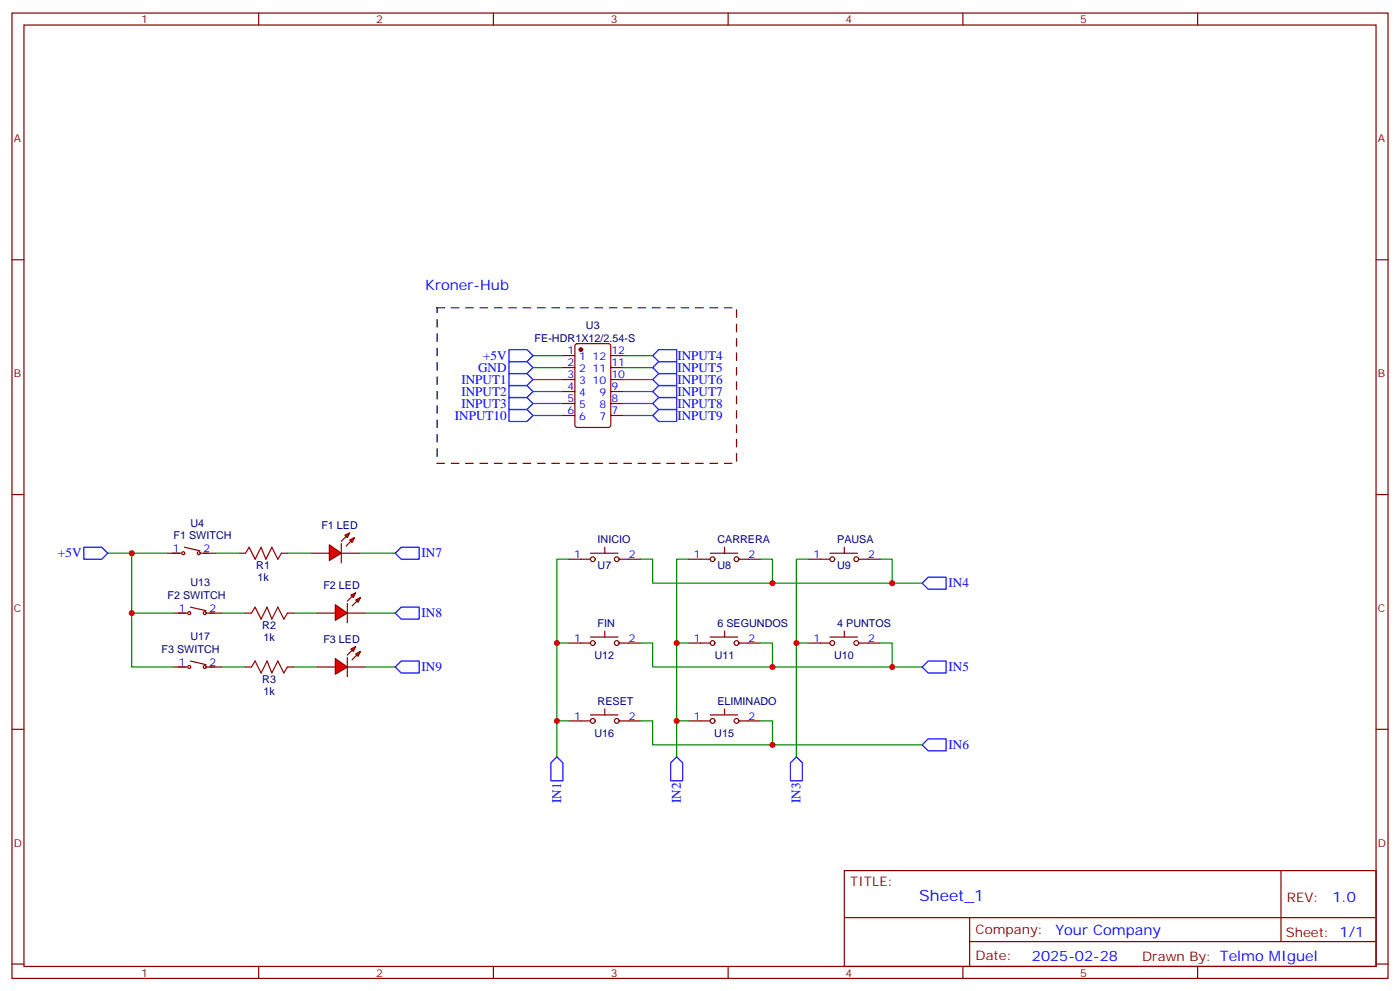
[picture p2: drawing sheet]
<svg xmlns="http://www.w3.org/2000/svg" width="412mm" height="292mm" viewBox="0 0 412 292" stroke-linecap="round" stroke-linejoin="round" font-family="sans-serif">
<g fill="none" stroke="#870000" stroke-width=".35">
<path d="M3.5 3.8h405.4v284.4h-405.4zM7.1 7.4h398.2v277.3h-398.2zM76.2 3.8v3.6M145.3 3.8v3.6M214.5 3.8v3.6M283.6 3.8v3.6M352.8 3.8v3.6M3.5 76.5h3.6M405.3 76.5h3.6M165.8 104.7h3.5M165.8 108.3h3.5M165.8 111.8h3.5"/>
<path d="M165.8 115.3h3.5M165.8 118.9h3.5M169.6 101.4l.4-.2h9.2l.7 .4v23.6l-.4 .7h-9.5l-.6-.5-.1-23.5zM179.9 104.7h3.5M179.9 108.3h3.5M179.9 111.8h3.5M179.9 115.3h3.5M179.9 118.9h3.5M165.8 122.4h3.5M179.9 122.4h3.5M3.5 145.7h3.6M405.3 145.7h3.6"/>
<path d="M49.4 162.9h3.9M54.3 161.2l4.6 1M58.9 162.9h4.6M167.6 164.7h6.3M173.9 162.9h8.1M178.2 161.2v1.7M182.4 164.7h6.3M202.8 164.7h6.4M209.2 162.9h8.1M213.4 161.2v1.7M217.7 164.7h6.3M238.1 164.7h6.4"/>
<path d="M244.5 162.9h8.1M248.7 161.2v1.7M252.9 164.7h6.4M167.6 189.4h6.3M173.9 187.6h8.1M178.2 185.9v1.7M182.4 189.4h6.3M202.8 189.4h6.4M209.2 187.6h8.1M213.4 185.9v1.7M217.7 189.4h6.3M238.1 189.4h6.4"/>
<path d="M244.5 187.6h8.1M248.7 185.9v1.7M252.9 189.4h6.4M3.5 214.8h3.6M167.6 212.3h6.3M173.9 210.6h8.1M178.2 208.8v1.8M182.4 212.3h6.3M202.8 212.3h6.4M209.2 210.6h8.1M213.4 208.8v1.8M217.7 212.3h6.3"/>
<path d="M405.3 214.8h3.6M248.7 256.4h156.6v28.3h-156.6zM377.3 256.5v20.8M248.7 270.3h156.5M285.6 277.3h119.6M285.6 270.3v14.1M3.5 284h3.6M76.2 284.7v3.5M145.3 284.7v3.5M214.5 284.7v3.5M283.6 284.7v3.5M352.8 284.7v3.5"/>
<path d="M405.3 284h3.6"/>
<circle cx="54" cy="162.9" r=".44"/>
<circle cx="58.6" cy="162.9" r=".44"/>
<circle cx="174.6" cy="164.7" r=".71"/>
<circle cx="181.7" cy="164.7" r=".71"/>
<circle cx="209.9" cy="164.7" r=".71"/>
<circle cx="217" cy="164.7" r=".71"/>
<circle cx="245.2" cy="164.7" r=".71"/>
<circle cx="252.2" cy="164.7" r=".71"/>
<circle cx="174.6" cy="189.4" r=".71"/>
<circle cx="181.7" cy="189.4" r=".71"/>
<circle cx="209.9" cy="189.4" r=".71"/>
<circle cx="217" cy="189.4" r=".71"/>
<circle cx="245.2" cy="189.4" r=".71"/>
<circle cx="252.2" cy="189.4" r=".71"/>
<circle cx="174.6" cy="212.3" r=".71"/>
<circle cx="181.7" cy="212.3" r=".71"/>
<circle cx="209.9" cy="212.3" r=".71"/>
<circle cx="217" cy="212.3" r=".71"/>
</g>
<g fill="none" stroke="#008700" stroke-width=".35">
<path d="M157 108.3h8.8M157 111.8h8.8M157 115.3h8.8M157 118.9h8.8M157 104.7h8.8M183.4 108.3h8.9M183.4 111.8h8.9M183.4 115.3h8.9M183.4 118.9h8.9M183.4 104.7h8.9M157 122.4h8.8M183.4 122.4h8.9"/>
<path d="M167.6 164.7h-3.6v58.2M188.7 164.7h3.6v7.1h79.3M202.8 164.7h-3.5v58.2M224 164.7h3.5v7.1M238.1 164.7h-3.5v58.2M259.3 164.7h3.5v7.1M164 189.4h3.6M188.7 189.4h3.6v7.1h79.3M199.3 189.4h3.5M224 189.4h3.5v7.1M234.6 189.4h3.5M259.3 189.4h3.5v7.1"/>
<path d="M164 212.3h3.6M188.7 212.3h3.6v7.1h79.3M199.3 212.3h3.5M224 212.3h3.5v7.1"/>
</g>
<g fill="none" stroke="#00f" stroke-width=".35">
<path d="M149.9 117.1h5.3l1.8 1.8-1.8 1.7h-5.3zM149.9 113.6h5.3l1.8 1.7-1.8 1.8h-5.3zM149.9 110h5.3l1.8 1.8-1.8 1.8h-5.3zM149.9 106.5h5.3l1.8 1.8-1.8 1.7h-5.3zM149.9 103h5.3l1.8 1.7-1.8 1.8h-5.3zM192.3 108.3l1.7-1.8h5.3v3.5h-5.3zM192.3 115.3l1.7-1.7h5.3v3.5h-5.3zM194 110h5.3v3.6h-5.3l-1.7-1.8zM194 117.1h5.3v3.5h-5.3l-1.7-1.7zM194 103h5.3v3.5h-5.3l-1.7-1.8zM149.9 120.6h5.3l1.8 1.8-1.8 1.7h-5.3zM194 120.6h5.3v3.5h-5.3l-1.7-1.7z"/>
<path d="M271.6 171.8l1.8-1.8h5.3v3.5h-5.3zM271.6 196.5l1.8-1.8h5.3v3.5h-5.3zM271.6 219.4l1.8-1.8h5.3v3.6h-5.3zM164 222.9l1.8 1.8v5.3h-3.5v-5.3zM199.3 222.9l1.8 1.8v5.3h-3.5v-5.3zM234.6 222.9l1.8 1.8v5.3h-3.6v-5.3z"/>
</g>
<path d="M128.8 90.6h88.2v45.9h-88.2z" fill="none" stroke="#000" stroke-width=".35" stroke-dasharray="2.1 2.1"/>
<circle cx="171.1" cy="103" r=".53" fill="#870000" stroke="#870000" stroke-width=".35"/>
<g fill="#f00" stroke="#870000" stroke-width=".35">
<path d="M97 160.5l3.5 2.4-3.5 2.2z"/>
<path d="M100.5 160.1v5.7z"/>
</g>
<g fill="#870000" stroke="#870000" stroke-width=".35">
<path d="M100.5 159.4l1.5-1.4z"/>
<path d="M102 160.8l1.4-1.4z"/>
</g>
<g fill="#f00" stroke="#870000" stroke-width=".35">
<path d="M101.6 157.7l1.4-.7-.7 1.4z"/>
<path d="M103 159.1l1.4-.7-.7 1.4z"/>
</g>
<path d="M70.6 162.9h1.7M82.9 162.9h1.8M91.7 162.9h5.3M100.5 162.9h5.3M72.3 180.6h1.8M84.7 180.6h1.7" fill="none" stroke="#870000" stroke-width=".35"/>
<path d="M24.7 161.2h5.3l1.7 1.7-1.7 1.8h-5.3zM116.4 162.9l1.8-1.7h5.3v3.5h-5.3z" fill="none" stroke="#00f" stroke-width=".35"/>
<path d="M31.7 162.9h17.7M63.5 162.9h7.1M84.7 162.9h7M105.8 162.9h10.6M65.3 180.6h7M86.4 180.6h7.1" fill="none" stroke="#008700" stroke-width=".35"/>
<path d="M72.3 162.9l1.1-1.7 1.7 3.5 1.8-3.5 1.4 3.5 1.8-3.5 1.7 3.5 1.1-1.8M74.1 180.6l1-1.8 1.8 3.6 1.8-3.6 1.4 3.6 1.7-3.6 1.8 3.6 1.1-1.8" fill="none" stroke="#a10000" stroke-width=".35"/>
<g fill="#f00" stroke="#870000" stroke-width=".35">
<path d="M98.8 178.1l3.5 2.5-3.5 2.1z"/>
<path d="M102.3 177.8v5.6z"/>
</g>
<g fill="#870000" stroke="#870000" stroke-width=".35">
<path d="M102.3 177.1l1.4-1.5z"/>
<path d="M103.7 178.5l1.4-1.4z"/>
</g>
<g fill="#f00" stroke="#870000" stroke-width=".35">
<path d="M103.4 175.3l1.4-.7-.7 1.4z"/>
<path d="M104.8 176.7l1.4-.7-.7 1.4z"/>
</g>
<g fill="none" stroke="#870000" stroke-width=".35">
<path d="M56.1 178.8l4.6 1.1M51.2 180.6h3.8M60.7 180.6h4.6M72.3 196.5h1.8M84.7 196.5h1.7M93.5 180.6h5.3M102.3 180.6h5.3"/>
<circle cx="55.7" cy="180.6" r=".44"/>
<circle cx="60.3" cy="180.6" r=".44"/>
</g>
<path d="M65.3 196.5h7M86.4 196.5h7.1" fill="none" stroke="#008700" stroke-width=".35"/>
<path d="M74.1 196.5l1-1.8 1.8 3.5 1.8-3.5 1.4 3.5 1.7-3.5 1.8 3.5 1.1-1.7" fill="none" stroke="#a10000" stroke-width=".35"/>
<g fill="#f00" stroke="#870000" stroke-width=".35">
<path d="M98.8 194l3.5 2.5-3.5 2.1z"/>
<path d="M102.3 193.6v5.7z"/>
</g>
<g fill="#870000" stroke="#870000" stroke-width=".35">
<path d="M102.3 192.9l1.4-1.4z"/>
<path d="M103.7 194.3l1.4-1.4z"/>
</g>
<g fill="#f00" stroke="#870000" stroke-width=".35">
<path d="M103.4 191.2l1.4-.7-.7 1.4z"/>
<path d="M104.8 192.6l1.4-.7-.7 1.4z"/>
</g>
<g fill="none" stroke="#870000" stroke-width=".35">
<path d="M51.2 196.5h3.8M56.1 194.7l4.6 1.1M60.7 196.5h4.6M93.5 196.5h5.3M102.3 196.5h5.3"/>
<circle cx="55.7" cy="196.5" r=".44"/>
<circle cx="60.3" cy="196.5" r=".44"/>
</g>
<path d="M116.4 180.6l1.8-1.8h5.3v3.6h-5.3zM116.4 196.5l1.8-1.8h5.3v3.5h-5.3z" fill="none" stroke="#00f" stroke-width=".35"/>
<path d="M38.8 162.9v17.7h12.4M38.8 180.6v15.9h12.4M107.6 180.6h8.8M107.6 196.5h8.8" fill="none" stroke="#008700" stroke-width=".35"/>
<g fill="#c00">
<circle cx="164" cy="189.4" r=".88"/>
<circle cx="164" cy="212.3" r=".88"/>
<circle cx="234.6" cy="189.4" r=".88"/>
<circle cx="199.3" cy="189.4" r=".88"/>
<circle cx="199.3" cy="212.3" r=".88"/>
<circle cx="227.5" cy="171.8" r=".88"/>
<circle cx="262.8" cy="171.8" r=".88"/>
<circle cx="227.5" cy="196.5" r=".88"/>
<circle cx="262.8" cy="196.5" r=".88"/>
<circle cx="227.5" cy="219.4" r=".88"/>
<circle cx="38.8" cy="162.9" r=".88"/>
<circle cx="38.8" cy="180.6" r=".88"/>
</g>
<text font-size="4.6" fill="#00f" x="270.8" y="265.5">Sheet_1</text>
<g font-size="4.2" fill="#00f">
<text x="125.2" y="85.3">Kroner-Hub</text>
<text x="392.5" y="265.7">1.0</text>
<text x="310.9" y="275.3">Your Company</text>
<text x="304" y="283.1">2025-02-28</text>
</g>
<g font-size="3.9" fill="#00f">
<text x="142.3" y="106">+5V</text>
<text x="199.5" y="106">INPUT4</text>
<text x="135.9" y="113.1">INPUT1</text>
<text x="140.8" y="109.5">GND</text>
<text x="199.5" y="109.6">INPUT5</text>
<text x="199.5" y="113.1">INPUT6</text>
<text x="135.9" y="116.6">INPUT2</text>
<text x="199.5" y="116.6">INPUT7</text>
<text x="134" y="123.6">INPUT10</text>
<text x="135.9" y="120.1">INPUT3</text>
<text x="199.5" y="120.1">INPUT8</text>
<text x="199.5" y="123.7">INPUT9</text>
<text x="17.1" y="164.2">+5V</text>
<text x="124.2" y="164.2">IN7</text>
<text x="279.4" y="173">IN4</text>
<text x="124.2" y="181.8">IN8</text>
<text x="124.2" y="197.7">IN9</text>
<text x="279.4" y="197.7">IN5</text>
<text x="279.4" y="220.6">IN6</text>
<text x="165.3" y="236.5" transform="rotate(-90 165.3 236.5)">IN1</text>
<text x="200.6" y="236.5" transform="rotate(-90 200.6 236.5)">IN2</text>
<text x="235.8" y="236.5" transform="rotate(-90 235.8 236.5)">IN3</text>
</g>
<g font-size="3.9" fill="#800">
<text x="250.5" y="261">TITLE:</text>
<text x="379.1" y="265.7">REV:</text>
<text x="287.4" y="275.2">Company:</text>
<text x="378.7" y="275.8">Sheet: 1/1</text>
<text x="287.4" y="282.9">Date:</text>
<text x="336.4" y="283">Drawn By: Telmo MIguel</text>
</g>
<g font-size="3.2" fill="#800">
<text x="41.6" y="6.8">1</text>
<text x="110.8" y="6.8">2</text>
<text x="179.9" y="6.8">3</text>
<text x="249.1" y="6.8">4</text>
<text x="318.2" y="6.8">5</text>
<text x="4.1" y="41.9">A</text>
<text x="405.9" y="41.9">A</text>
<text x="4.1" y="111.1">B</text>
<text x="405.9" y="111.1">B</text>
<text x="4.1" y="180.2">C</text>
<text x="405.9" y="180.2">C</text>
<text x="4.1" y="249.4">D</text>
<text x="405.9" y="249.4">D</text>
<text x="41.6" y="287.7">1</text>
<text x="110.8" y="287.7">2</text>
<text x="179.9" y="287.7">3</text>
<text x="249.1" y="287.7">4</text>
<text x="318.2" y="287.7">5</text>
</g>
<g font-size="3.2" fill="#000080">
<text x="157.5" y="100.6">FE-HDR1X12/2.54-S</text>
<text x="172.6" y="96.8">U3</text>
<text x="56.1" y="155.3">U4</text>
<text x="94.7" y="155.9">F1 LED</text>
<text x="51.1" y="158.8">F1 SWITCH</text>
<text x="176" y="159.9">INICIO</text>
<text x="211.3" y="159.9">CARRERA</text>
<text x="246.6" y="159.9">PAUSA</text>
<text x="75.5" y="167.6">R1</text>
<text x="176" y="167.6">U7</text>
<text x="211.3" y="167.6">U8</text>
<text x="246.6" y="167.6">U9</text>
<text x="56.1" y="172.7">U13</text>
<text x="75.9" y="171.1">1k</text>
<text x="95.2" y="173.5">F2 LED</text>
<text x="49.3" y="176.4">F2 SWITCH</text>
<text x="77.3" y="185.3">R2</text>
<text x="176" y="184.6">FIN</text>
<text x="211.3" y="184.6">6 SEGUNDOS</text>
<text x="246.6" y="184.6">4 PUNTOS</text>
<text x="56.1" y="188.5">U17</text>
<text x="77.6" y="188.8">1k</text>
<text x="95.2" y="189.4">F3 LED</text>
<text x="47.6" y="192.3">F3 SWITCH</text>
<text x="175.1" y="194.1">U12</text>
<text x="210.5" y="194.1">U11</text>
<text x="245.7" y="194.1">U10</text>
<text x="77.3" y="201.1">R3</text>
<text x="77.6" y="204.7">1k</text>
<text x="176" y="207.6">RESET</text>
<text x="211.3" y="207.6">ELIMINADO</text>
<text x="175.1" y="217">U16</text>
<text x="210.4" y="217">U15</text>
</g>
<g font-size="3.2" fill="#00f">
<text x="167.1" y="104.4">1</text>
<text x="167.1" y="107.9">2</text>
<text x="170.6" y="106.2">1</text>
<text x="174.6" y="106.2">12</text>
<text x="180.1" y="107.9">11</text>
<text x="180.1" y="104.4">12</text>
<text x="167.1" y="111.4">3</text>
<text x="170.6" y="109.7">2</text>
<text x="170.6" y="113.2">3</text>
<text x="174.6" y="113.2">10</text>
<text x="174.6" y="109.7">11</text>
<text x="180.1" y="111.4">10</text>
<text x="167.1" y="115">4</text>
<text x="167.1" y="118.5">5</text>
<text x="170.6" y="116.7">4</text>
<text x="176.6" y="116.7">9</text>
<text x="180.1" y="118.5">8</text>
<text x="180.1" y="115">9</text>
<text x="167.1" y="122">6</text>
<text x="170.6" y="120.3">5</text>
<text x="170.6" y="123.8">6</text>
<text x="176.6" y="123.8">7</text>
<text x="176.6" y="120.3">8</text>
<text x="180.1" y="122">7</text>
<text x="50.9" y="162.6">1</text>
<text x="60" y="162.6">2</text>
<text x="169.1" y="164.4">1</text>
<text x="185.2" y="164.4">2</text>
<text x="204.4" y="164.4">1</text>
<text x="220.5" y="164.4">2</text>
<text x="239.6" y="164.4">1</text>
<text x="255.8" y="164.4">2</text>
<text x="52.7" y="180.2">1</text>
<text x="61.7" y="180.2">2</text>
<text x="169.1" y="189.1">1</text>
<text x="185.2" y="189.1">2</text>
<text x="204.4" y="189.1">1</text>
<text x="220.5" y="189.1">2</text>
<text x="239.6" y="189.1">1</text>
<text x="255.8" y="189.1">2</text>
<text x="52.7" y="196.1">1</text>
<text x="61.7" y="196.1">2</text>
<text x="169.1" y="212">1</text>
<text x="185.2" y="212">2</text>
<text x="204.4" y="212">1</text>
<text x="220.5" y="212">2</text>
</g>
</svg>
